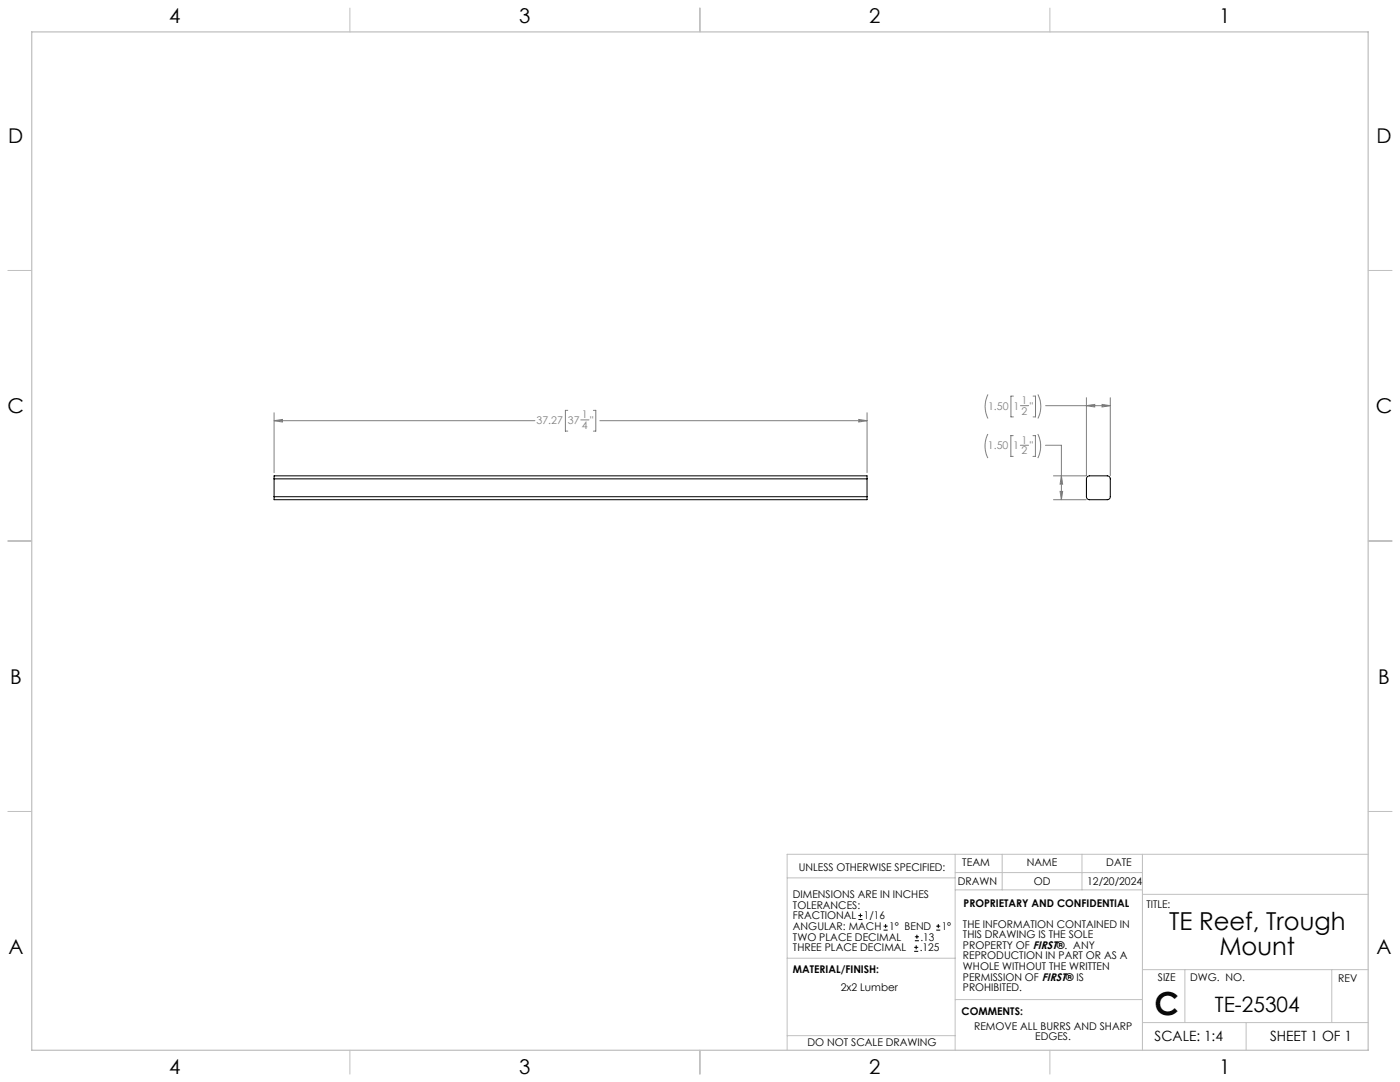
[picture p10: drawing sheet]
<svg xmlns="http://www.w3.org/2000/svg" width="559mm" height="432mm" viewBox="0 0 559 432" stroke-linecap="round" stroke-linejoin="round" font-family="sans-serif">
<g fill="none" stroke="#c0c0c0" stroke-width=".4">
<path d="M139.7 3.2v9.5M279.4 3.2v9.5M419.1 3.2v9.5M3.1 107.9h9.6M546.1 107.9h9.5M3.1 215.9h9.6M546.1 215.9h9.5M3.1 323.8h9.6M546.1 323.8h9.5M314.2 350.3h67M381.2 340.9v78.2M381.2 355.1h74.8"/>
<path d="M381.2 348.2h74.8M400 340.9v14.2M431.9 340.9v14.2M456 340.9v78.2M456 356.9h90.1M546.1 340.9h-231.9v78.2M314.2 382.4h67.2M381.2 398.9h74.8M456 387h90.1M472.9 387v21.1M531.6 387v21.1M139.7 419.1v9.6"/>
<path d="M279.4 419.1v9.6M314.2 413.3h67M419.1 419.1v9.6M456 408.1h90.1M497.4 408.1v11"/>
</g>
<path d="M12.7 12.7h533.4v406.4h-533.4z" fill="none" stroke="#c0c0c0" stroke-width=".5"/>
<path d="M109.4 198.2v1.2h236.7v-1.2M109.4 191.1v-1.2h236.7v1.2M109.4 198.2h236.7M109.4 191.1h236.7M109.4 191.1v7.1M346.1 191.1v7.1M434 190.3l.8-.4h7.2a1.2 1.2 0 0 1 1.2 1.2v7.1a1.2 1.2 0 0 1-1.2 1.2h-7.2a1.2 1.2 0 0 1-1.2-1.2v-7.1z" fill="none" stroke="#000" stroke-width=".4"/>
<g fill="none" stroke="#808080" stroke-width=".4">
<path d="M394.3 157.4a10.7 10.7 0 0 0 0 9.6M404.5 158.1h-1v8.3h1M412.4 158.1h.9v8.3h-.9M414.3 157.4a10.5 10.5 0 0 1 0 9.6M433.6 158.7v31.1M443.2 158.7v31.1M109.4 167.9l3.3-.5v1zM109.4 164.7v23.9M109.4 167.9h104.1M226.6 163.8h-.9v8.2h.9M231.8 167.6h3.3M236.9 163.8h.9v8.2h-.9"/>
<path d="M239.4 167.9h106.7M342.8 167.4l3.3 .5-3.3 .5zM346.1 164.7v23.9M394.3 173.2a10.7 10.7 0 0 0 0 9.6M404.4 173.8h-.9v8.3h.9M407.2 177.7h3.3M407.3 161.9h3.3M412.3 173.8h1v8.3h-1M414.2 173.2a10.7 10.7 0 0 1 0 9.6M417.3 177.7h6.4v21.7M417.3 161.9h25.9M433.6 161.9l3.4-.5v1z"/>
<path d="M439.9 161.4l3.3 .5-3.3 .5zM420.5 189.9h13.1M420.5 199.4h13.1M423.1 196.1h1l-.4 3.3zM423.7 189.9l.4 3.3h-1z"/>
</g>
<path d="M109.4 167.9l3.3-.5v1zM342.8 167.4l3.3 .5-3.3 .5zM423.7 189.9l.4 3.3h-1zM423.1 196.1h1l-.4 3.3zM433.6 161.9l3.4-.5v1zM439.9 161.4l3.3 .5-3.3 .5z" fill="#808080"/>
<g fill="none" stroke="#000" stroke-width=".4">
<path d="M342.6 367h1.6M342.6 365.4h1.6M343.4 364.6v1.5M352.7 371.2h1.6M352.7 369.6h1.6M353.5 368.8v1.6M364.9 379.7h1.6M364.9 378.1h1.6M365.2 375.4h1.6M365.2 373.8h1.6M365.7 377.3v1.5M366 373v1.6"/>
<path d="M373.7 371.2h1.6M373.7 369.6h1.6M374.5 368.8v1.6"/>
</g>
<text font-size="12.7" x="460.9" y="405.2">C</text>
<g font-size="9.9">
<text x="466.6" y="371.2">TE Reef, Trough</text>
<text x="486.7" y="381.1">Mount</text>
</g>
<text font-size="8.5" x="484.9" y="404">TE-25304</text>
<g font-size="8.1">
<text x="67.6" y="9.3">4</text>
<text x="207.3" y="9.3">3</text>
<text x="347" y="9.3">2</text>
<text x="486.7" y="9.3">1</text>
<text x="3.3" y="57">D</text>
<text x="549.4" y="57">D</text>
<text x="3" y="164.9">C</text>
<text x="549.1" y="164.9">C</text>
<text x="4" y="272.9">B</text>
<text x="550.1" y="272.9">B</text>
<text x="3.3" y="380.8">A</text>
<text x="549.4" y="380.8">A</text>
<text x="67.6" y="428.4">4</text>
<text x="207.3" y="428.4">3</text>
<text x="347" y="428.4">2</text>
<text x="486.7" y="428.4">1</text>
</g>
<g font-size="5.6">
<text x="460.9" y="415.2">SCALE: 1:4</text>
<text x="507" y="415.2">SHEET 1 OF 1</text>
</g>
<g font-size="4.2" fill="#808080">
<text x="407.8" y="161.2">1</text>
<text x="232.3" y="166.9">1</text>
<text x="394.4" y="163.6">1.50</text>
<text x="404.5" y="163.6">1</text>
<text x="407.8" y="165.4">2</text>
<text x="411.1" y="163.6">&quot;</text>
<text x="214.2" y="169.2">37.27</text>
<text x="226.7" y="169.2">37</text>
<text x="232.3" y="171.1">4</text>
<text x="235.6" y="169.2">&quot;</text>
<text x="394.3" y="179.3">1.50</text>
<text x="404.5" y="179.3">1</text>
<text x="407.7" y="177">1</text>
<text x="411" y="179.3">&quot;</text>
<text x="407.7" y="181.2">2</text>
</g>
<g font-size="4.2">
<text x="318.8" y="347.7">UNLESS OTHERWISE SPECIFIED:</text>
<text x="384.1" y="345.5">TEAM</text>
<text x="409.9" y="345.7">NAME</text>
<text x="441.6" y="345.7">DATE</text>
<text x="382.3" y="353.3">DRAWN</text>
<text x="412.6" y="353.3">OD</text>
<text x="433.9" y="353.3">12/20/2024</text>
<text x="316.5" y="358.5">DIMENSIONS ARE IN INCHES</text>
<text x="316.5" y="362.7">TOLERANCES:</text>
<text x="384.6" y="361.9">PROPRIETARY AND CONFIDENTIAL</text>
<text x="457.6" y="362.3">TITLE:</text>
<text x="316.5" y="371.2">ANGULAR: MACH</text>
<text x="316.5" y="366.9">FRACTIONAL</text>
<text x="344.8" y="366.9">1/16</text>
<text x="354.9" y="371.2">1° BEND</text>
<text x="375.9" y="371.2">1°</text>
<text x="384.4" y="370.2">THE INFORMATION CONTAINED IN</text>
<text x="316.5" y="375.4">TWO PLACE DECIMAL</text>
<text x="367.4" y="375.4">.13</text>
<text x="384.4" y="374.4">THIS DRAWING IS THE SOLE</text>
<text x="316.5" y="379.6">THREE PLACE DECIMAL</text>
<text x="367.1" y="379.6">.125</text>
<text x="384.4" y="378.6">PROPERTY OF FIRST®. ANY</text>
<text x="384.4" y="382.9">REPRODUCTION IN PART OR AS A</text>
<text x="316.5" y="388.4">MATERIAL/FINISH:</text>
<text x="384.4" y="387.1">WHOLE WITHOUT THE WRITTEN</text>
<text x="335.6" y="395.6">2x2 Lumber</text>
<text x="384.4" y="391.3">PERMISSION OF FIRST® IS</text>
<text x="384.4" y="395.6">PROHIBITED.</text>
<text x="462.2" y="391.3">SIZE</text>
<text x="475.1" y="391.3">DWG. NO.</text>
<text x="534.1" y="391.8">REV</text>
<text x="383.8" y="405.1">COMMENTS:</text>
<text x="388.8" y="410.9">REMOVE ALL BURRS AND SHARP</text>
<text x="322.3" y="417.6">DO NOT SCALE DRAWING</text>
<text x="413.2" y="415.2">EDGES.</text>
</g>
</svg>
